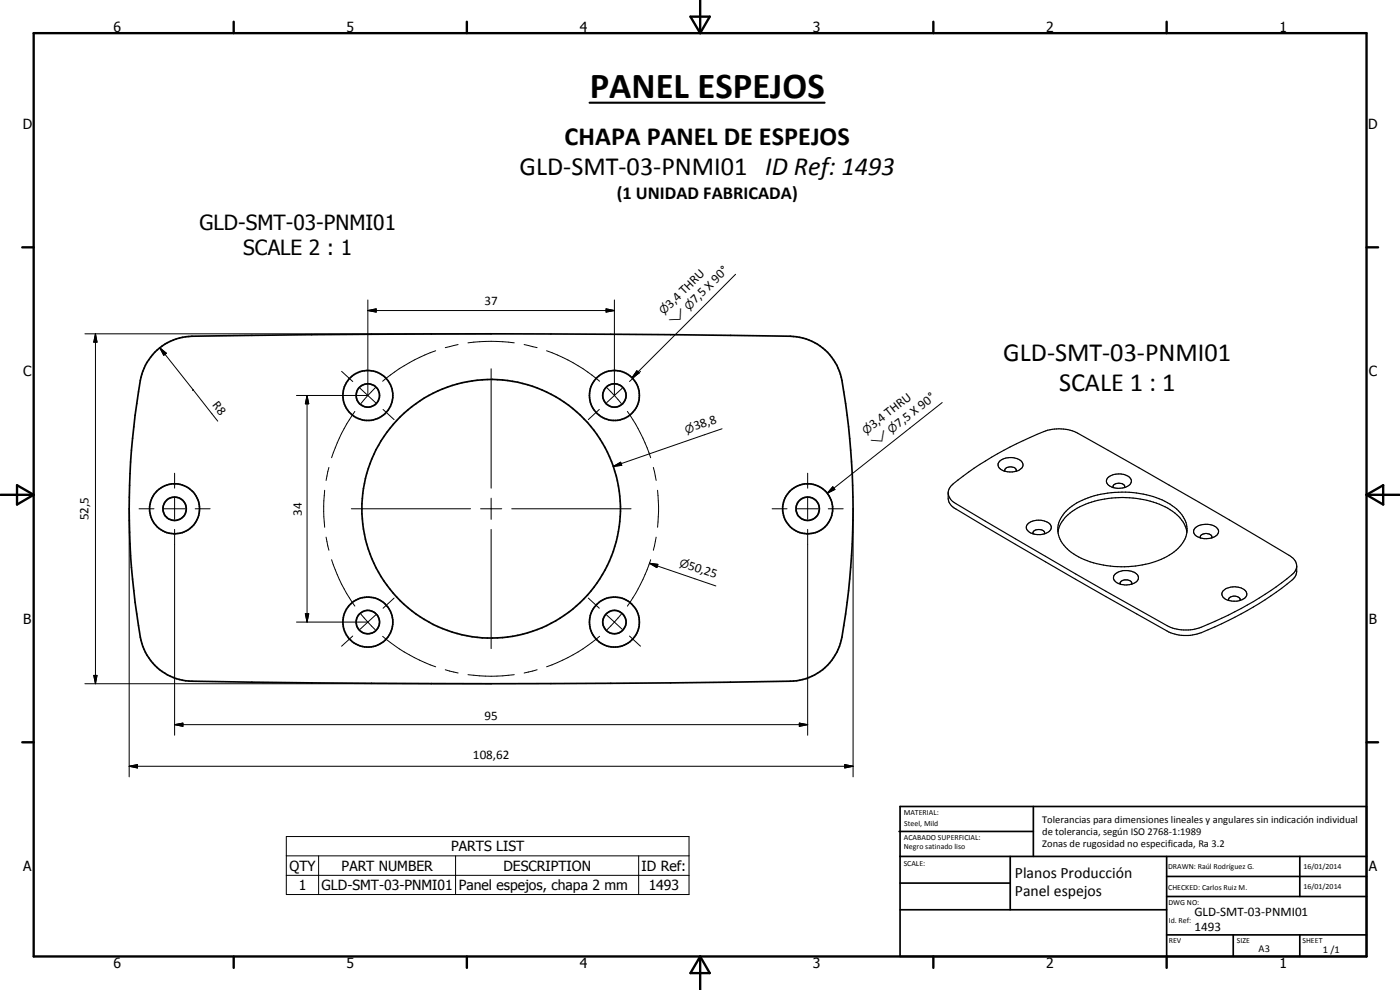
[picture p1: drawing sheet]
<svg xmlns="http://www.w3.org/2000/svg" width="420mm" height="297mm" viewBox="0 0 420 297" stroke-linecap="round" stroke-linejoin="round" font-family="sans-serif">
<g fill="none" stroke="#000" stroke-width=".51">
<path d="M46.4 105.7a16.4 16.4 0 0 1 11.2-4.8l35.9-.5 53.9-.2 53.8 .2 36 .5a16.1 16.1 0 0 1 15.5 13.2 220.1 220.1 0 0 1-.5 78.9 15.8 15.8 0 0 1-15 11.4l-36 .5-53.8 .2-53.9-.2-35.9-.5a15.9 15.9 0 0 1-15.5-13.2 219.6 219.6 0 0 1 .5-78.9l1.5-3.5zM269.8 249.5h40.3M270.1 242h140v45h-140zM270.1 257h140M303.2 257v16M310.1 242v15M350.1 257v30M390.1 257v12M270.1 265h33.1M270.1 273h80M350.1 269h60M350.1 263h60"/>
<path d="M350.1 280.5h60M370.1 280.5v6.5M390.1 280.5v6.5"/>
<circle cx="110.4" cy="118.7" r="3.5"/>
<circle cx="110.4" cy="118.6" r="7.5"/>
<circle cx="184.4" cy="118.7" r="7.5"/>
<circle cx="184.4" cy="118.7" r="3.5"/>
<circle cx="52.4" cy="152.6" r="3.5"/>
<circle cx="52.4" cy="152.7" r="7.5"/>
<circle cx="147.4" cy="152.7" r="38.8"/>
<circle cx="242.4" cy="152.7" r="3.5"/>
<circle cx="242.4" cy="152.7" r="7.5"/>
<circle cx="110.4" cy="186.6" r="3.5"/>
<circle cx="110.4" cy="186.7" r="7.5"/>
<circle cx="184.4" cy="186.7" r="3.5"/>
<circle cx="184.4" cy="186.7" r="7.5"/>
</g>
<g fill="none" stroke="#000" stroke-width=".35">
<path d="M300 138.3a5.2 5.2 0 0 1 6.8 .4 1.87 1.87 0 0 1-1.6 2.7 4.7 4.7 0 0 1-5.6-1.4l-.1-.9zM284.6 147.9v1.6a3.8 3.8 0 0 0 2.2 3.2 2001.5 2001.5 0 0 0 64.6 37.2 13 13 0 0 0 9.1 0 95.9 95.9 0 0 0 28.1-16.7l.2-.4a5.1 5.1 0 0 0 .4-3M285.3 145.9a96.2 96.2 0 0 1 29.8-17 12.7 12.7 0 0 1 8.3 1.1 1813.2 1813.2 0 0 1 64.4 37.3 3.1 3.1 0 0 1-.1 5.2 101 101 0 0 1-29.1 16.3 12.7 12.7 0 0 1-8.3-1.1 1345.1 1345.1 0 0 1-64.7-37.5 3 3 0 0 1-.3-4.3zM301.6 141.4a1.61 1.61 0 0 1 2.4-1.2 .96 .96 0 0 1 1 1.2M308.5 157.1a5.2 5.2 0 0 1 6.8 .4 1.68 1.68 0 0 1-1.2 2.4 4.5 4.5 0 0 1-6.1-1.4l.1-.9zM317.5 159.7a10.6 10.6 0 0 1 6.6-7.6 30.6 30.6 0 0 1 26.4 .4 10.3 10.3 0 0 1 5.7 7.2M319.9 153.4a23.5 23.5 0 0 1 15.7-5.7 26.5 26.5 0 0 1 17.5 5 7.5 7.5 0 0 1-.1 12.4 27.2 27.2 0 0 1-21.8 4.4 17.9 17.9 0 0 1-12.7-7.1 7.1 7.1 0 0 1 1.4-9zM332.6 143.3a5.3 5.3 0 0 1 6.7 .3 1.65 1.65 0 0 1-1.2 2.4 5.1 5.1 0 0 1-5.8-.9l-.2-.8zM334.1 146.3a.99 .99 0 0 1 1.2-1.3 1.69 1.69 0 0 1 2.2 1.1v.2M358.7 158.4a5.2 5.2 0 0 1 6.8 .3 1.65 1.65 0 0 1-1.2 2.5 5.2 5.2 0 0 1-5.9-1l-.2-.8zM310.1 160.2a1.18 1.18 0 0 1 1.5-1.3h.3a1.18 1.18 0 0 1 1.5 1.3M334.7 172.3a5.3 5.3 0 0 1 6.7 .3 2.01 2.01 0 0 1-2 2.7 4.2 4.2 0 0 1-5.2-1.8l.1-.8z"/>
<path d="M336.2 175.3v-.2a1.78 1.78 0 0 1 2.8-.9 .9 .9 0 0 1 .7 .9l-.1 .2M360.3 161.4a.99 .99 0 0 1 1.2-1.3 1.71 1.71 0 0 1 2.2 1.1l-.1 .2M367 177.4a5.1 5.1 0 0 1 7 .1 1.87 1.87 0 0 1-1.6 2.6 4.9 4.9 0 0 1-5.6-1.4l-.1-.5zM368.8 180.2a1.17 1.17 0 0 1 1.5-1.3 1.65 1.65 0 0 1 1.9 1.1l-.1 .2"/>
</g>
<g fill="none" stroke="#000" stroke-width=".71">
<path d="M10.1 9.9h400v277.1h-400zM70.1 6.5v3.4M140.1 6.5v3.4M207.2 5h5.8l-2.9 4.9zM210.1 0v9.9M280.1 6.5v3.4M350.1 6.5v3.4M6.7 74.2h3.4M410.1 74.2h3.5M.1 148.5h10M5.1 145.6l5 2.9-5 2.9zM410.1 148.5h10"/>
<path d="M410.1 148.5l5-2.9v5.8zM6.7 222.7h3.4M410.1 222.7h3.5M70.1 287v3.4M140.1 287v3.4M210.1 287v10M210.1 287l2.9 5h-5.8zM280.1 287v3.4M350.1 287v3.4"/>
</g>
<g fill="none" stroke="#000" stroke-width=".3">
<path d="M110.4 93.2l2.5-.5v.9zM110.4 93.2h74M110.4 90v28.5M181.9 92.7l2.5 .5-2.5 .4zM184.4 90v28.5M220.8 82.3l-31.1 31M25.5 100.2h121.9M28.6 100.2l.5 2.5h-1zM28.6 100.2v104.9M48 104.4l1.9 1.6-.8 .6zM48 104.4l9.9 12.5M57.9 116.9h.1"/>
<path d="M57.9 116.9l7.5 9.5M89 118.7h21.3M92.1 118.7l.6 2.5h-1.1zM92.1 118.7v67.9M102.5 111.4l3.4 3.1M108.1 116.5l4.6 4.3M112.6 116.4l-4.3 4.7M130.8 105.2a51.4 51.4 0 0 0-16 9.2M137.5 103.4l-3.9 .9M140.5 102.9a52 52 0 0 1 13.8 0M147.4 110.7v35.8M157.3 103.4l3.9 .9"/>
<path d="M164 105.2a50.2 50.2 0 0 1 15.9 9.2M182.2 116.4l4.3 4.7M186.7 116.5l-4.6 4.3M191.1 111.3l.7 .6-2.1 1.4zM192.2 111.4l-3.3 3.1M106.5 123.4a50.1 50.1 0 0 0-7 13.9M115 122.9l3.3 3M179.9 122.9l-3.3 3M184.1 140l2.2-1.3 .3 .9zM188.3 123.4a53.4 53.4 0 0 1 7 13.9M216.7 128.7l-32.6 11.3M282.8 120.8l-34.5 27.2"/>
<path d="M38.8 152.7v80.4M41.7 152.7h4.5M49.2 152.7h6.4M52.4 142v4.5M52.4 149.5v6.3M52.4 158.8v61.8M58.6 152.7h4.5M97.4 147.1l-.3 4.7 .3 6.4M98.7 140.3l-.8 3.8M105.4 152.7h35.8M144.2 152.7h6.4M147.4 149.5v6.3"/>
<path d="M147.4 158.8v35.8M153.6 152.7h35.8M196.1 140.3l.8 3.8M197.3 147.1l.3 4.7-.3 6.4M231.7 152.7h4.5M239.2 152.7h6.4M242.4 142v4.5M242.4 149.5v6.3M242.4 158.8v61.8M248.6 152.7h4.5M249.9 146l.7 .9-2.3 1.1zM256 152.7v80.4"/>
<path d="M97.9 161.2l.8 3.9M99.5 167.9l1.7 4.5a46.2 46.2 0 0 0 5.3 9.5M118.3 179.5l-3.3 3M176.6 179.5l3.3 3M194.9 169l2.5 .3-.3 1zM194.9 169l19.9 6.8M195.3 167.9a51.2 51.2 0 0 1-7 14M196.9 161.2l-.8 3.9M89 186.6h21.3M91.6 184.1h1.1l-.6 2.5zM105.9 190.8l-3.4 3.1M108.3 184.3l2.1 2.3"/>
<path d="M110.4 186.6l2.2 2.3M110.4 186.6l-2.3 2.2M112.7 184.5l-2.3 2.1M114.8 190.9a49.2 49.2 0 0 0 16 9.2M179.9 190.9a49.2 49.2 0 0 1-15.9 9.2M182.1 184.5l2.3 2.1M184.4 186.6l-2.2 2.3M184.4 186.6l2.3 2.2M186.5 184.3l-2.1 2.3M188.9 190.8l3.3 3.1M25.5 205.1h121.9M28.1 202.6h1l-.5 2.5z"/>
<path d="M52.4 217.4l2.5-.4v.9zM52.4 217.4h190M133.6 201l3.9 .9M140.5 202.4l6.9 .5 6.9-.5M161.2 201l-3.9 .9M239.9 217l2.5 .4-2.5 .5zM38.8 229.9l2.5-.5v1zM38.8 229.9h217.2M253.5 229.4l2.5 .5-2.5 .5zM85.9 251h120.9v17.4h-120.9zM85.9 256.8h120.9M95.6 256.8v11.6"/>
<path d="M136.7 256.8v11.6M191.7 256.8v11.6M85.9 262.6h120.9"/>
</g>
<path d="M176.9 30.8h70.6" fill="none" stroke="#000" stroke-width=".63"/>
<g fill="#000">
<path d="M110.4 93.2l2.5-.5v.9zM181.9 92.7l2.5 .5-2.5 .4zM28.6 100.2l.5 2.5h-1zM48 104.4l1.9 1.6-.8 .6zM191.1 111.3l.7 .6-2.1 1.4zM92.1 118.7l.6 2.5h-1.1zM184.1 140l2.2-1.3 .3 .9zM249.9 146l.7 .9-2.3 1.1zM194.9 169l2.5 .3-.3 1zM91.6 184.1h1.1l-.6 2.5zM28.1 202.6h1l-.5 2.5zM52.4 217.4l2.5-.4v.9z"/>
<path d="M239.9 217l2.5 .4-2.5 .5zM38.8 229.9l2.5-.5v1zM253.5 229.4l2.5 .5-2.5 .5z"/>
</g>
<text font-size="11" x="177" y="29.3">PANEL ESPEJOS</text>
<g font-size="7.9">
<text x="169.4" y="43.5">CHAPA PANEL DE ESPEJOS</text>
<text x="155.9" y="52.5">GLD-SMT-03-PNMI01 ID Ref: 1493</text>
<text x="301.1" y="108.2">GLD-SMT-03-PNMI01</text>
<text x="317.8" y="117.3">SCALE 1 : 1</text>
</g>
<g font-size="6.3">
<text x="59.9" y="69">GLD-SMT-03-PNMI01</text>
<text x="73" y="76.6">SCALE 2 : 1</text>
</g>
<text font-size="5.5" x="185.1" y="59.6">(1 UNIDAD FABRICADA)</text>
<g font-size="4.7">
<text x="304.6" y="263.5">Planos Producción</text>
<text x="304.6" y="268.9">Panel espejos</text>
</g>
<g font-size="4.2">
<text x="34" y="9.6">6</text>
<text x="104" y="9.6">5</text>
<text x="174" y="9.6">4</text>
<text x="244" y="9.6">3</text>
<text x="314" y="9.6">2</text>
<text x="384" y="9.6">1</text>
<text x="6.8" y="38.7">D</text>
<text x="410.6" y="38.7">D</text>
<text x="7" y="112.9">C</text>
<text x="410.8" y="112.9">C</text>
<text x="7" y="187.1">B</text>
<text x="410.8" y="187.1">B</text>
<text x="135.4" y="255.5">PARTS LIST</text>
<text x="7" y="261.4">A</text>
<text x="86.9" y="261.3">QTY</text>
<text x="102.5" y="261.2">PART NUMBER</text>
<text x="151.1" y="261.3">DESCRIPTION</text>
<text x="192.6" y="261.3">ID Ref:</text>
<text x="410.8" y="261.4">A</text>
<text x="89.7" y="267.1">1</text>
<text x="96.5" y="267.1">GLD-SMT-03-PNMI01</text>
<text x="137.7" y="267.1">Panel espejos, chapa 2 mm</text>
<text x="194.7" y="267.1">1493</text>
<text x="34" y="290.4">6</text>
<text x="104" y="290.4">5</text>
<text x="174" y="290.4">4</text>
<text x="244" y="290.4">3</text>
<text x="314" y="290.4">2</text>
<text x="384" y="290.4">1</text>
</g>
<g font-size="3.9">
<text x="145.4" y="91.7">37</text>
<text x="201.2" y="92.7" transform="rotate(-45 201.2 92.7)">3,4 THRU</text>
<text x="208.8" y="91.3" transform="rotate(-45 208.8 91.3)">7,5 X 90°</text>
<text x="63.6" y="121.6" transform="rotate(52 63.6 121.6)">R8</text>
<text x="208.7" y="129.2" transform="rotate(-19 208.7 129.2)">38,8</text>
<text x="262.1" y="128.8" transform="rotate(-38 262.1 128.8)">3,4 THRU</text>
<text x="269.8" y="128.4" transform="rotate(-38 269.8 128.4)">7,5 X 90°</text>
<text x="90.6" y="154.7" transform="rotate(-90 90.6 154.7)">34</text>
<text x="26.6" y="156.1" transform="rotate(-90 26.6 156.1)">52,5</text>
<text x="206.4" y="170.6" transform="rotate(19 206.4 170.6)">50,25</text>
<text x="145.4" y="215.9">95</text>
<text x="141.9" y="227.8">108,62</text>
<text x="358.5" y="275">GLD-SMT-03-PNMI01</text>
<text x="358.5" y="279.4">1493</text>
</g>
<g font-size="3.3">
<text x="199.2" y="94.7" transform="rotate(-45 199.2 94.7)">n</text>
<text x="206.8" y="93.3" transform="rotate(-45 206.8 93.3)">n</text>
<text x="202.3" y="97.7" transform="rotate(-45 202.3 97.7)">w</text>
<text x="206.1" y="130.1" transform="rotate(-19 206.1 130.1)">n</text>
<text x="259.9" y="130.6" transform="rotate(-38 259.9 130.6)">n</text>
<text x="267.6" y="130.1" transform="rotate(-38 267.6 130.1)">n</text>
<text x="262.6" y="134" transform="rotate(-38 262.6 134)">w</text>
<text x="203.7" y="169.7" transform="rotate(19 203.7 169.7)">n</text>
</g>
<g font-size="3.1">
<text x="312.7" y="246.8">Tolerancias para dimensiones lineales y angulares sin indicación individual</text>
<text x="312.7" y="250.4">de tolerancia, según ISO 2768-1:1989</text>
<text x="312.7" y="254">Zonas de rugosidad no especificada, Ra 3.2</text>
<text x="377.7" y="285.6">A3</text>
<text x="397" y="285.9">1 /1</text>
</g>
<g font-size="2.4">
<text x="271.2" y="244.4">MATERIAL:</text>
<text x="271.3" y="252">ACABADO SUPERFICIAL:</text>
<text x="271.4" y="247.9">Steel, Mild</text>
<text x="271.3" y="254.6">Negro satinado liso</text>
<text x="271.2" y="259.7">SCALE:</text>
<text x="350.6" y="260.8">DRAWN: Raúl Rodríguez G.</text>
<text x="391.2" y="260.6">16/01/2014</text>
<text x="350.6" y="267">CHECKED: Carlos Ruiz M.</text>
<text x="391.2" y="266.7">16/01/2014</text>
<text x="350.6" y="271.4">DWG NO:</text>
<text x="350.8" y="276.9">Id. Ref:</text>
<text x="350.8" y="282.8">REV</text>
<text x="371.2" y="282.9">SIZE</text>
<text x="390.9" y="282.9">SHEET</text>
</g>
</svg>
